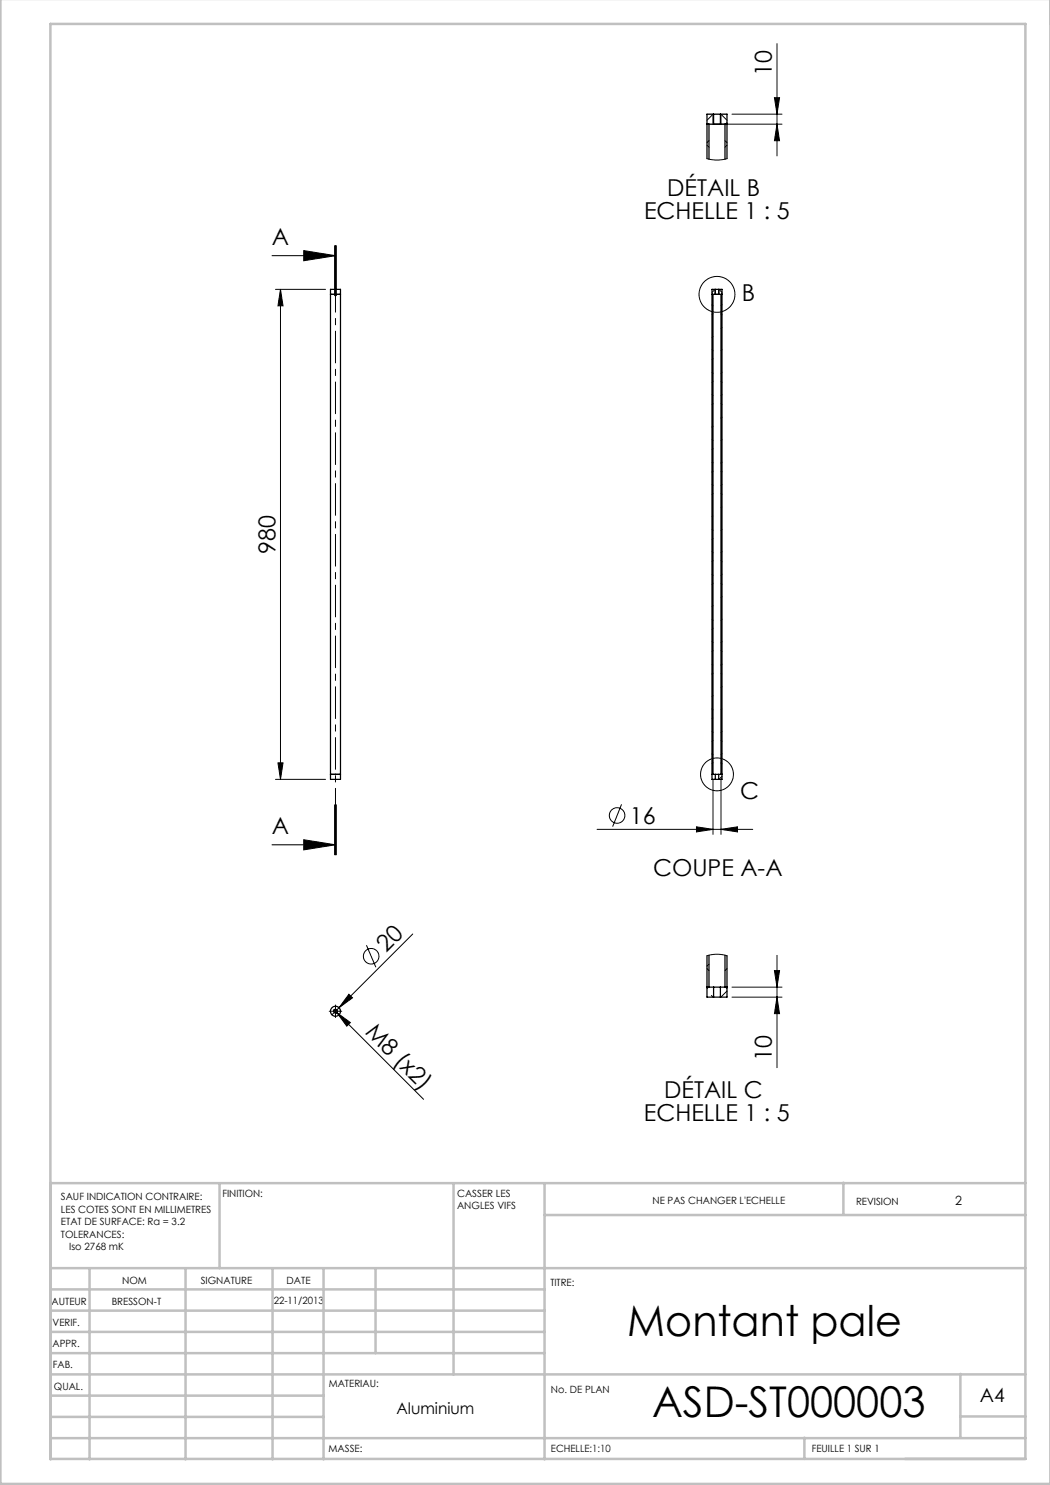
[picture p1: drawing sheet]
<svg xmlns="http://www.w3.org/2000/svg" width="210mm" height="297mm" viewBox="0 0 210 297" stroke-linecap="round" stroke-linejoin="round" font-family="sans-serif">
<g fill="none" stroke="#000" stroke-width=".2">
<path d="M154.9 19.5h1l-.5 3.3zM155.4 8.7v22.5M141.4 31.7l2 .3 2-.3M141.4 24.1l1.2-1.3v2M141.4 29l.4 .4M141.8 28.1l-.4 .4M143.7 24.8h12.7M145 28.1l.4 .4M145.4 24.1l-1.2-1.3v2M145.4 24.5l-.4 .4M145.4 29l-.4 .4M146.4 22.8h10"/>
<path d="M155.4 24.8l.5 3.3h-1zM54.4 51.1h12.7M55.1 57.9h10M56.1 57.9v98M56.1 57.9l.5 3.3h-1zM60.7 50.1l6.4 1-6.4 1.1zM66.9 49.1v10M67.1 49.1v10M67.3 49.1v10M142.4 58.5l.6-.6v1M144.4 58.5l-.6-.6v1M142.4 78.9l.2 .2"/>
<path d="M142.4 74.4l.2 .2M142.4 70l.2 .2M142.4 61l.2 .2M142.6 62.8l-.2 .2M142.6 67.3l-.2 .2M142.6 71.8l-.2 .2M142.6 76.2l-.2 .2M144.2 76.2l.2 .2M144.2 62.8l.2 .2M144.4 61l-.2 .2M144.4 65.5l-.2 .2M144.4 70l-.2 .2"/>
<path d="M144.4 74.4l-.2 .2M144.4 78.9l-.2 .2M142.4 96.9l.2 .2M142.4 92.4l.2 .2M142.4 87.9l.2 .2M142.6 80.7l-.2 .2M142.6 85.2l-.2 .2M142.6 89.7l-.2 .2M142.6 94.2l-.2 .2M142.6 98.7l-.2 .2M144.2 98.7l.2 .2M144.2 94.2l.2 .2"/>
<path d="M144.2 80.7l.2 .2M144.4 83.4l-.2 .2M144.4 87.9l-.2 .2M144.4 92.4l-.2 .2M144.4 96.9l-.2 .2M142.4 114.9l.2 .2M142.4 110.4l.2 .2M142.4 105.9l.2 .2M142.6 103.2l-.2 .2M142.6 107.7l-.2 .2M142.6 112.2l-.2 .2M142.6 116.7l-.2 .2"/>
<path d="M144.2 116.7l.2 .2M144.2 112.2l.2 .2M144.4 101.4l-.2 .2M144.4 105.9l-.2 .2M144.4 110.4l-.2 .2M144.4 114.9l-.2 .2M144.4 119.3l-.2 .2M142.4 132.8l.2 .2M142.4 128.3l.2 .2M142.4 123.8l.2 .2M142.6 121.1l-.2 .2M142.6 125.6l-.2 .2"/>
<path d="M142.6 130.1l-.2 .2M142.6 134.6l-.2 .2M142.6 139.1l-.2 .2M144.2 134.6l.2 .2M144.2 130.1l.2 .2M144.4 123.8l-.2 .2M144.4 128.3l-.2 .2M144.4 132.8l-.2 .2M144.4 137.3l-.2 .2M55.1 155.9h10M55.6 152.6h1l-.5 3.3zM142.4 150.8l.2 .2"/>
<path d="M142.4 146.3l.2 .2M142.4 141.8l.2 .2M142.6 155.9v11M142.6 143.6l-.2 .2M142.6 148.1l-.2 .2M142.6 152.6l-.2 .2M144.2 155.9v11M144.2 152.6l.2 .2M144.2 148.1l.2 .2M144.4 155.3l-.6 .6M144.4 141.8l-.2 .2M144.4 146.3l-.2 .2"/>
<path d="M144.4 150.8l-.2 .2M54.4 169h12.7M60.7 167.9l6.4 1.1-6.4 1zM66.9 161v10M67.1 161v10M67.3 161v10zM119.4 165.9h31.1M124.3 160.9l-1.8 4.4M139.3 165.4l3.3 .5-3.3 .5zM144.2 165.9l3.3-.5v1zM69.8 198.9l.7 .7-2.7 1.9zM73.3 189.1l1.9 4.4"/>
<path d="M82.6 186.8l-16.2 16.2M141.4 191.2l2-.4 2 .4M141.4 193.7l.4 .4M141.8 197.3l-.4 .4M141.8 192.8l-.4 .4M142.3 199.1l.3 .3M145 197.3l.4 .4M145.4 198.2l-1.2 1.2M145.4 193.7l-.4 .4M146.4 197.4h10M146.4 199.4h10M154.9 194.1h1l-.5 3.3z"/>
<path d="M155.4 199.4l.5 3.3h-1zM155.4 191.1v22.4M66.7 202.4a.4 .4 0 0 1 .4-.5 .4 .4 0 0 1 .4 .4 .4 .4 0 0 1-.5 .3M66.8 202l17.9 17.9M66.8 202.3h.5M67.1 202v.5M67.4 202.5l2.7 2-.7 .7z"/>
<circle cx="143.4" cy="58.9" r="3.6"/>
<circle cx="143.4" cy="154.9" r="3.3"/>
<circle cx="123.4" cy="163.1" r="1.56"/>
<circle cx="74.2" cy="191.3" r="1.56"/>
</g>
<path d="M67 202.6a.4 .4 0 0 0 .5-.3 .4 .4 0 0 0-.4-.4 .4 .4 0 0 0-.4 .5" fill="none" stroke="#000" stroke-width=".2" stroke-dasharray="1.3 .6" stroke-dashoffset=".5" stroke-linecap="butt"/>
<path d="M67.1 49.1v121.9" fill="none" stroke="#000" stroke-width=".2" stroke-dasharray="6.3 1.3 1.3 1.3" stroke-dashoffset="3.2"/>
<g fill="none" stroke="#c0c0c0" stroke-width=".5">
<path d="M.1 -.1v296.9h210M10.1 236.6h195M43.9 236.6v17M90.7 236.6v38.3M108.9 236.6v55.3M168.7 236.5v6.4M10.1 253.6h195M10.1 257.9h98.8M17.9 253.6v38.3M37.1 253.6v38.3M54.5 253.6v38.3M64.7 253.6v38.3"/>
<path d="M75.1 253.6v17M108.9 243h96.2M10.1 270.6h98.8M10.1 266.4h98.8M10.1 262.1h98.8M10.1 279.1h54.6M10.1 274.9h195M192.1 274.8v12.7M10.1 291.8h195v-287h-195v287.1M10.1 287.6h195M10.1 283.4h54.6M160.9 287.5v4.3"/>
<path d="M192.1 283.3h13"/>
</g>
<g fill="none" stroke="#000" stroke-width=".25">
<path d="M141.4 24.8h4M141.8 24.8v7M142.7 22.8v2h1.4v-2M142.7 22.8h1.4M142.7 22.8h-1.3v8.9M144.1 22.8h1.3v8.9M145 24.8v7M66.1 58.9h2zM66.1 57.9h2v98h-2zM142.4 58.9h2M142.6 58.9v96M143.1 57.9v1h.6v-1"/>
<path d="M143.1 57.9h.6M143.1 57.9h-.7v98h.7M143.7 57.9h.7v98h-.7M144.2 58.9v96M66.1 154.9h2zM142.4 154.9h.7M143.1 155.9h.6M143.1 154.9h.6M143.1 154.9v1M143.7 154.9h.7M143.7 154.9v1M141.4 191.2v8.2h1.3"/>
<path d="M141.4 197.4h1.3M141.8 191v6.4M142.7 199.4h1.4M142.7 197.4h1.4M142.7 197.4v2M144.1 197.4v2M144.1 197.4h1.3M145 191v6.4M145.4 191.2v8.2h-1.3"/>
<circle cx="67.1" cy="202.3" r="1"/>
<circle cx="67.1" cy="202.3" r=".34"/>
</g>
<path d="M66.6 202.3h-.8M67.1 201.8v-.8M67.1 202.8v.7M67.6 202.3h.7" fill="none" stroke="#000" stroke-width=".2" stroke-dasharray="30.5 1.3 1.3 1.3"/>
<g fill="#000">
<path d="M67.4 202.5l2.7 2-.7 .7zM69.8 198.9l.7 .7-2.7 1.9z"/>
<path d="M154.9 19.5h1l-.5 3.3zM155.4 24.8l.5 3.3h-1zM154.9 194.1h1l-.5 3.3zM155.4 199.4l.5 3.3h-1z"/>
<path d="M60.7 50.1l6.4 1-6.4 1.1zM60.7 167.9l6.4 1.1-6.4 1z"/>
<path d="M55.6 152.6h1l-.5 3.3zM56.1 57.9l.5 3.3h-1z"/>
<path d="M139.3 165.4l3.3 .5-3.3 .5zM144.2 165.9l3.3-.5v1z"/>
</g>
<g font-size="8.5">
<text x="125.5" y="267.2">Montant pale</text>
<text x="130.4" y="283.5">ASD-ST000003</text>
</g>
<g font-size="4.7">
<text x="154.4" y="15.2" transform="rotate(-90 154.4 15.2)">10</text>
<text x="133.5" y="39.3">DÉTAIL B</text>
<text x="128.8" y="43.8">ECHELLE 1 : 5</text>
<text x="54.4" y="49.1">A</text>
<text x="148.4" y="60.2">B</text>
<text x="55.1" y="110.8" transform="rotate(-90 55.1 110.8)">980</text>
<text x="148" y="159.8">C</text>
<text x="54.4" y="166.9">A</text>
<text x="126" y="164.8">16</text>
<text x="130.6" y="175.3">COUPE A-A</text>
<text x="77.3" y="190.6" transform="rotate(-45 77.3 190.6)">20</text>
<text x="72.9" y="206.6" transform="rotate(45 72.9 206.6)">M8 (x2)</text>
<text x="154.4" y="212.2" transform="rotate(-90 154.4 212.2)">10</text>
<text x="132.9" y="219.6">DÉTAIL C</text>
<text x="128.8" y="224.2">ECHELLE 1 : 5</text>
</g>
<text font-size="3.9" x="196" y="280.4">A4</text>
<text font-size="3.2" x="79.3" y="282.8">Aluminium</text>
<text font-size="2.5" x="191.1" y="240.9">2</text>
<g font-size="2">
<text x="44.5" y="239.5">FINITION:</text>
<text x="91.4" y="239.4">CASSER LES</text>
<text x="12.2" y="240.1">SAUF INDICATION CONTRAIRE:</text>
<text x="12.2" y="242.6">LES COTES SONT EN MILLIMETRES</text>
<text x="12.2" y="245.1">ETAT DE SURFACE: Ra = 3.2</text>
<text x="91.4" y="241.9">ANGLES VIFS</text>
<text x="130.5" y="240.8">NE PAS CHANGER L'ECHELLE</text>
<text x="171.2" y="241">REVISION</text>
<text x="12.2" y="247.6">TOLERANCES:</text>
<text x="13.8" y="250.1">Iso 2768 mK</text>
<text x="24.4" y="256.9">NOM</text>
<text x="40.1" y="256.8">SIGNATURE</text>
<text x="57.3" y="256.8">DATE</text>
<text x="110.1" y="257.1">TITRE:</text>
<text x="10.3" y="260.9">AUTEUR</text>
<text x="22.3" y="261">BRESSON-T</text>
<text x="54.8" y="260.8">22-11/2013</text>
<text x="10.5" y="269.3">APPR.</text>
<text x="10.5" y="265.2">VERIF.</text>
<text x="10.6" y="273.6">FAB.</text>
<text x="10.8" y="278">QUAL.</text>
<text x="65.8" y="277.4">MATERIAU:</text>
<text x="110.2" y="278.5">No. DE PLAN</text>
<text x="65.7" y="290.4">MASSE:</text>
<text x="110.2" y="290.5">ECHELLE:1:10</text>
<text x="162.4" y="290.4">FEUILLE 1 SUR 1</text>
</g>
</svg>
